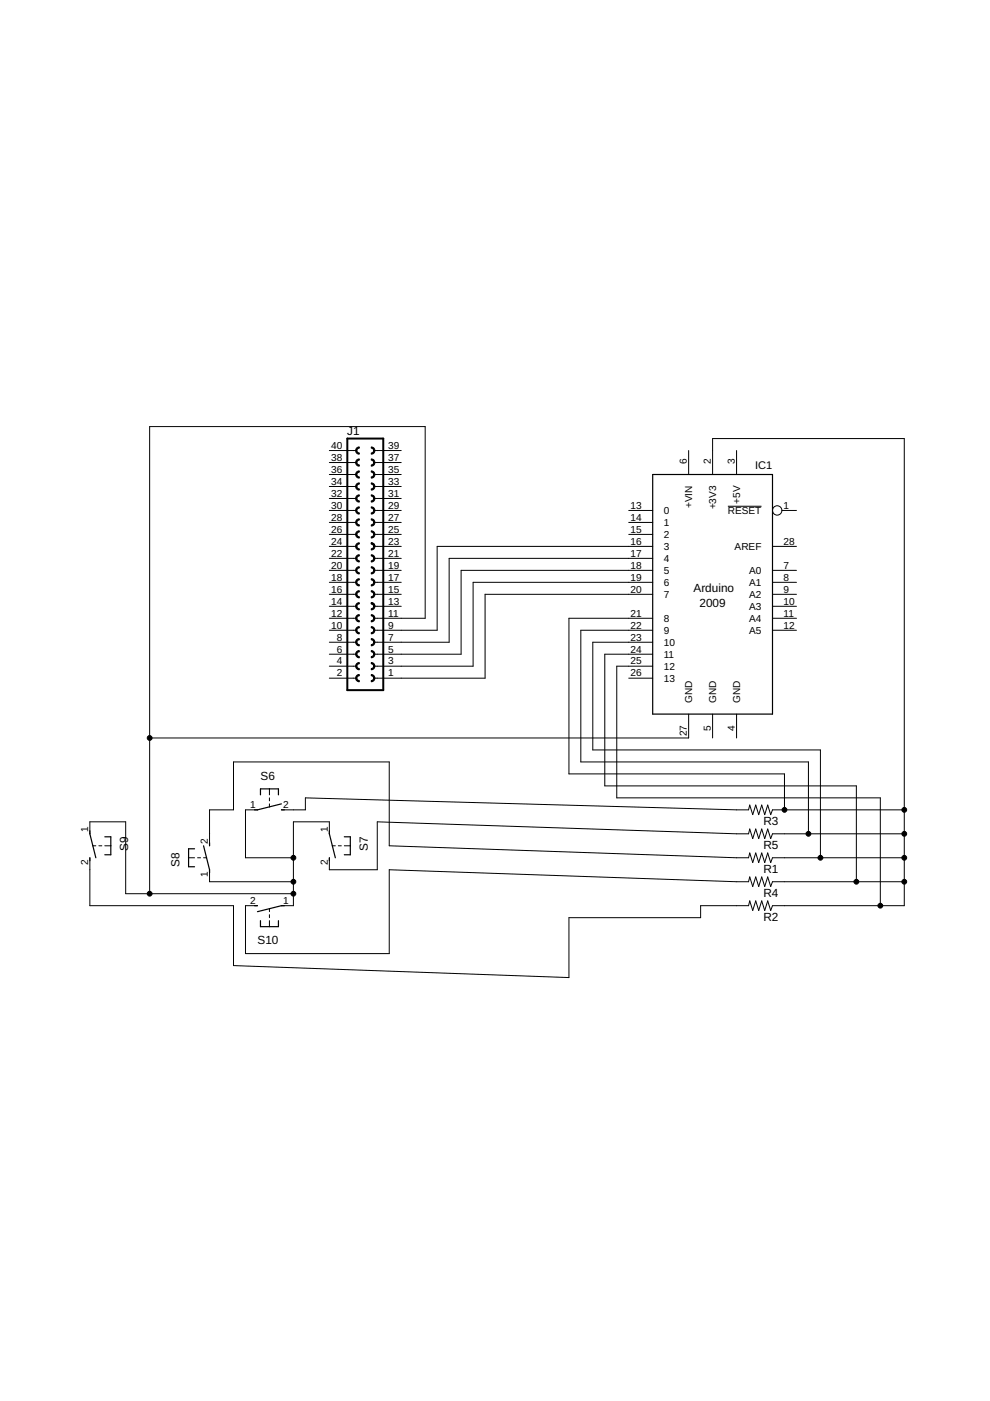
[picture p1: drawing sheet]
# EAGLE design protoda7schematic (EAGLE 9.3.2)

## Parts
IC1  ARDUINO2009_10  [ARDUINO2009]
J1  SOCKET-40V  [S40V]
R1  R-US_0204/5  [0204/5]
R2  R-US_0204/5  [0204/5]
R3  R-US_0204/5  [0204/5]
R4  R-US_0204/5  [0204/5]
R5  R-US_0204/5  [0204/5]
S6  31-XX  [B3F-31XX]
S7  31-XX  [B3F-31XX]
S8  31-XX  [B3F-31XX]
S9  31-XX  [B3F-31XX]
S10  31-XX  [B3F-31XX]

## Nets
N$1: IC1.20 J1.1
N$2: IC1.19 J1.3
N$3: IC1.18 J1.5
N$4: IC1.17 J1.7
N$5: IC1.16 J1.9
N$6: IC1.2(+3V3) IC1.21 IC1.22 IC1.23 IC1.24 IC1.25 R1.1 R2.1 R3.1 R4.1 R5.1
N$7: R3.2 S6.2(S)
N$8: R5.2 S7.2(S)
N$9: IC1.27(GND) J1.11 S6.1(P) S7.1(P) S8.1(P) S9.1(P) S10.1(P)
N$10: R4.2 S10.2(S)
N$11: R1.2 S8.2(S)
N$12: R2.2 S9.2(S)
Unconnected: IC1.1(!RESET) IC1.6(+VIN) IC1.7(A0) IC1.8(A1) IC1.9(A2) IC1.10(A3) IC1.11(A4) IC1.12(A5) IC1.13 IC1.14 IC1.15 IC1.26 IC1.28(AREF) J1.2 J1.4 J1.6 J1.8 J1.10 J1.12 J1.13 J1.14 J1.15 J1.16 J1.17 J1.18 J1.19 J1.20 J1.21 J1.22 J1.23 J1.24 J1.25 J1.26 J1.27 J1.28 J1.29 J1.30 J1.31 J1.32 J1.33 J1.34 J1.35 J1.36 J1.37 J1.38 J1.39 J1.40

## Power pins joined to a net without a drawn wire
+5V: IC1.3(+5V)
GND: IC1.4(GND) IC1.5(GND)
